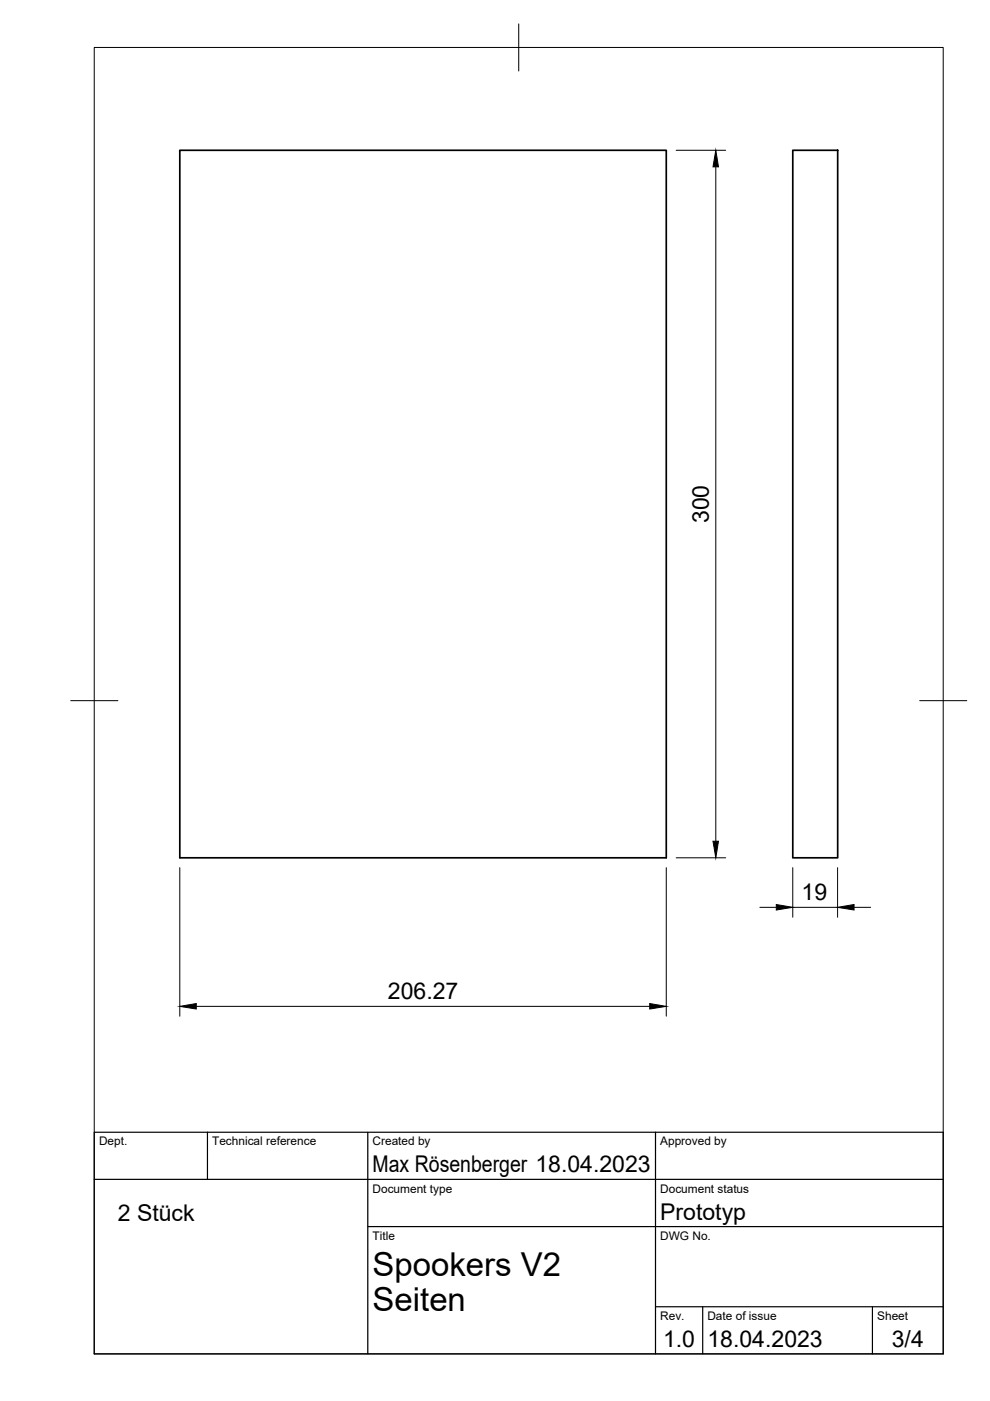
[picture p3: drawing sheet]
<svg xmlns="http://www.w3.org/2000/svg" width="210mm" height="297mm" viewBox="0 0 210 297" stroke-linecap="round" stroke-linejoin="round" font-family="sans-serif">
<!-- layer: Visible -->
<path d="M38.1 31.9h103.2v150h-103.2zM168.1 31.9h9.5v150h-9.5z" fill="none" stroke="#000" stroke-width=".36"/>
<!-- layer: BORDER -->
<path d="M20 10.1h180v276.9h-180zM110 5.1v10M15 148.6h10M195 148.6h10" fill="none" stroke="#000" stroke-width=".21"/>
<!-- layer: TITLEBLOCK -->
<path d="M20 240.1h180v46.9h-180zM20 250h180M44 240.1v9.9M78 240.1v46.9M139 240.1v46.9M78 260.1h122M139 277.1h61M149 277.1v9.9M185 277.1v9.9" fill="none" stroke="#000" stroke-width=".25"/>
<!-- layer: FD_Dimensions -->
<path d="M143.4 31.9h10.5M151.8 35.4v143M38.1 184v31.5M141.3 184v31.5M143.4 181.9h10.5M161.1 192.4h3.5M168.1 184v10.5M168.1 192.4h9.5M177.6 184v10.5M181.1 192.4h3.5M41.6 213.4h96.2" fill="none" stroke="#000" stroke-width=".21"/>
<path d="M151.8 31.9l.5 3.5h-1.1zM151.2 178.4h1.1l-.5 3.5zM164.6 191.8l3.5 .6-3.5 .5zM177.6 192.4l3.5-.6v1.1zM38.1 213.4l3.5-.6v1.1zM137.8 212.8l3.5 .6-3.5 .5z" fill="#000" stroke="#000" stroke-width=".21"/>
<g font-size="7">
<text x="79" y="270.6">Spookers V2</text>
<text x="79" y="278.1">Seiten</text>
</g>
<g font-size="4.9">
<text x="150.3" y="110.9" transform="rotate(-90 150.3 110.9)">300</text>
<text x="170" y="190.9">19</text>
<text x="82.3" y="211.9">206.27</text>
<text x="79" y="248.5">Max Rösenberger 18.04.2023</text>
<text x="25" y="258.9">2 Stück</text>
<text x="140" y="258.6">Prototyp</text>
<text x="140.6" y="285.7">1.0</text>
<text x="150" y="285.5">18.04.2023</text>
<text x="189.1" y="285.7">3/4</text>
</g>
<g font-size="2.5">
<text x="21" y="242.9">Dept.</text>
<text x="45" y="242.9">Technical reference</text>
<text x="79" y="242.9">Created by</text>
<text x="140" y="242.9">Approved by</text>
<text x="79" y="252.8">Document type</text>
<text x="140" y="252.8">Document status</text>
<text x="79" y="262.9">Title</text>
<text x="140" y="262.9">DWG No.</text>
<text x="140" y="279.9">Rev.</text>
<text x="150" y="279.9">Date of issue</text>
<text x="186" y="279.9">Sheet</text>
</g>
</svg>
